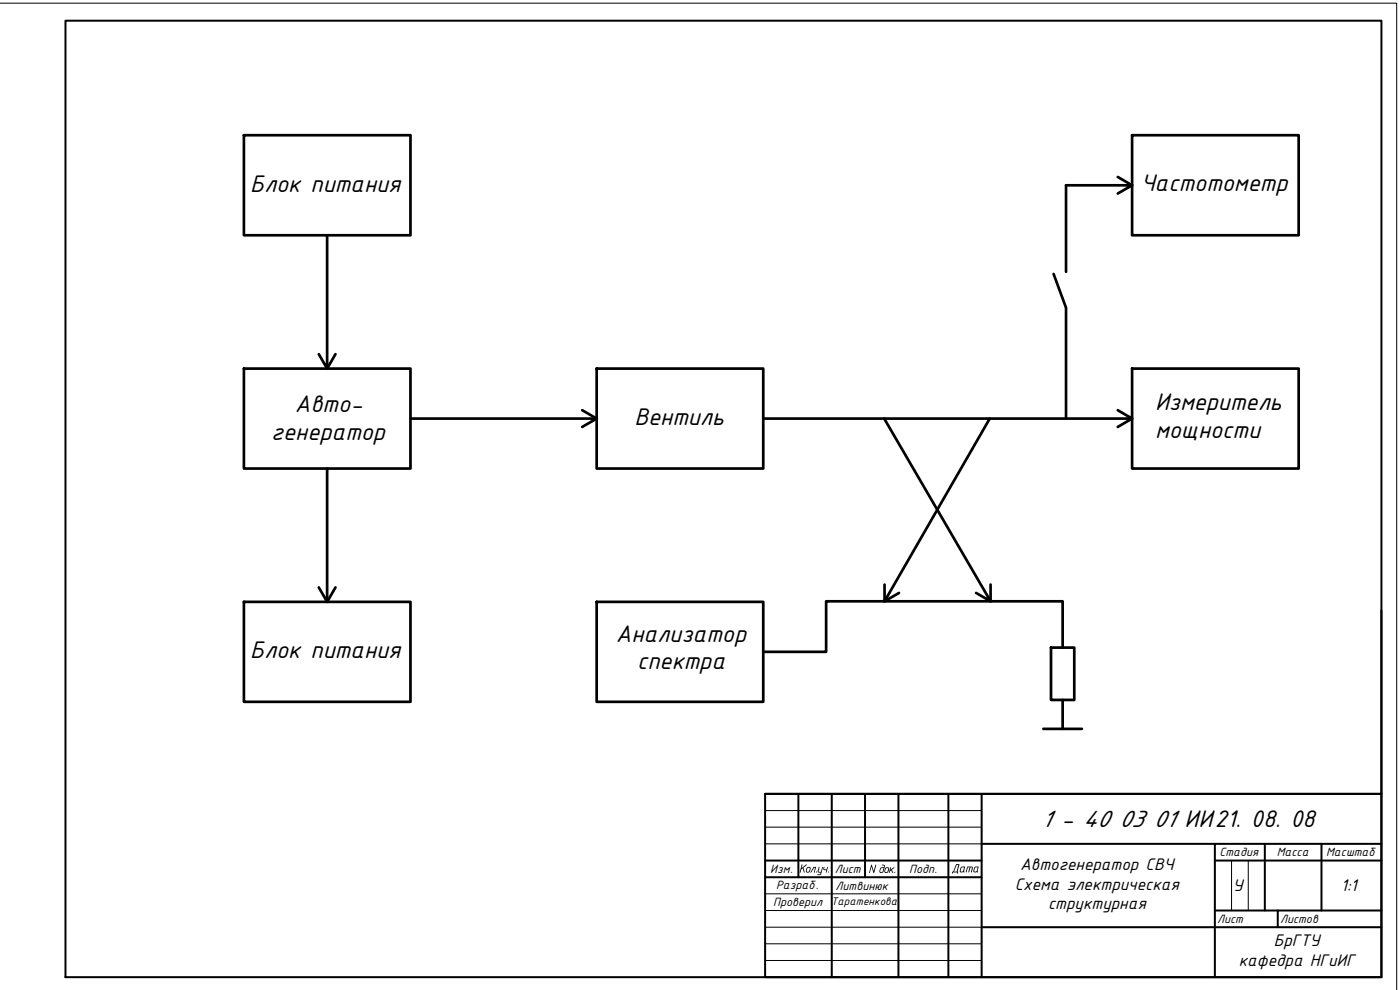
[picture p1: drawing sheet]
<svg xmlns="http://www.w3.org/2000/svg" width="420mm" height="297mm" viewBox="0 0 420 297" stroke-linecap="round" stroke-linejoin="round" font-family="sans-serif">
<!-- layer: 0 -->
<path d="M292.7 260.3l-.4 1 .2 .2 .6-.1 .3-1.2zM292.5 260.1l1.2-.1-.3 1.4 .1 .3-1.3-.1z" fill="#000"/>
<g fill="none" stroke="#000" stroke-width=".6">
<path d="M19.6 6.2h395v287h-395zM414.6 183.2v55h-185M229.6 238.2h185v55h-185zM239.6 238.2v25M249.6 238.2v55M259.6 238.2v25M269.6 238.2v55M284.6 238.2v55M294.6 238.2v55M229.6 258.2h65M294.6 253.2h120M364.6 258.2h50"/>
<path d="M364.6 253.2v40M379.6 253.2v20M396.6 253.2v20M229.6 263.2h65M294.6 278.2h120M364.6 273.2h50M383.5 273.2v5"/>
</g>
<path d="M0 1h419.2v296M229.6 243.2h65M229.6 248.2h65M229.6 253.2h65M369.6 258.2v15M374.6 258.2v15M229.6 268.2h65M229.6 273.2h65M229.6 278.2h65M229.6 283.2h65M229.6 288.2h65" fill="none" stroke="#000" stroke-width=".3"/>
<g fill="none" stroke="#000" stroke-width=".81">
<path d="M73.2 40.6h50v30h-50zM335.5 58.1l4.3-2.5h-19.9v26M335.5 53.1l4.3 2.5M339.8 40.6h49.9v30h-49.9zM98.2 70.6v40l-2.5-4.3M316.2 82.2l3.7 10.2v33.2M73.2 110.6h50v30h-50zM100.7 106.3l-2.5 4.3M179.1 110.6h50v30h-50zM339.8 110.6h49.9v30h-49.9zM123.2 125.6h55.9l-4.4 2.5M174.7 123.1l4.4 2.5"/>
<path d="M229.1 125.6h110.7l-4.3 2.5M265.4 125.6l31.9 54.8-4.4-2.5M297 125.6l-31.5 54.8v-5M335.5 123.1l4.3 2.5M98.2 140.6v40l-2.5-4.4M100.7 176.2l-2.5 4.4M269.8 177.9l-4.3 2.5M297.3 175.4v5M73.2 180.6h50v30h-50zM179.1 180.6h50v30h-50zM315.4 194.3h7v15.7h-7zM318.9 194.3v-13.9h-71v15.2h-18.8"/>
<path d="M313.1 218.7h11.6M318.9 210v8.7"/>
</g>
<g font-size="7.8">
<text x="75.1" y="57.5">Блок питания</text>
<text x="342.4" y="57.4">Частотометр</text>
<text x="88.5" y="123.6">Авто-</text>
<text x="346.6" y="123">Измеритель</text>
<text x="81.4" y="131.9">генератор</text>
<text x="190.4" y="127.5">Вентиль</text>
<text x="346.6" y="131.4">мощности</text>
<text x="75.1" y="197.4">Блок питания</text>
<text x="184.8" y="192.5">Анализатор</text>
<text x="191.2" y="200.8">спектра</text>
<text x="312.6" y="248.2">1 - 40 03 01 ИИ21. 08. 08</text>
</g>
<g font-size="5.4">
<text x="306.1" y="261.1">Автогенератор СВЧ</text>
<text x="304.6" y="266.9">Схема электрическая</text>
<text x="370" y="267.4">У</text>
<text x="402.4" y="267.4">1:1</text>
<text x="314.5" y="272.8">структурная</text>
<text x="382.3" y="284">БрГТУ</text>
<text x="371.8" y="289.8">кафедра НГиИГ</text>
</g>
<g font-size="3.9">
<text x="366" y="256.9">Стадия</text>
<text x="383.2" y="256.9">Масса</text>
<text x="398" y="256.9">Масштаб</text>
<text x="231.2" y="261.9">Изм.</text>
<text x="239.7" y="261.8">Кол .уч.</text>
<text x="250.5" y="261.9">Лист</text>
<text x="260.5" y="261.9">Nдок .</text>
<text x="272.9" y="261.9">Подп.</text>
<text x="285.5" y="261.8">Дата</text>
<text x="232.9" y="266.8">Разраб.</text>
<text x="250.8" y="266.9">Литвинюк</text>
<text x="232" y="271.9">Проверил</text>
<text x="365.3" y="276.9">Лист</text>
<text x="384.2" y="276.9">Листов</text>
</g>
<text font-size="3.6" x="249.5" y="271.5">Таратенкова</text>
</svg>
